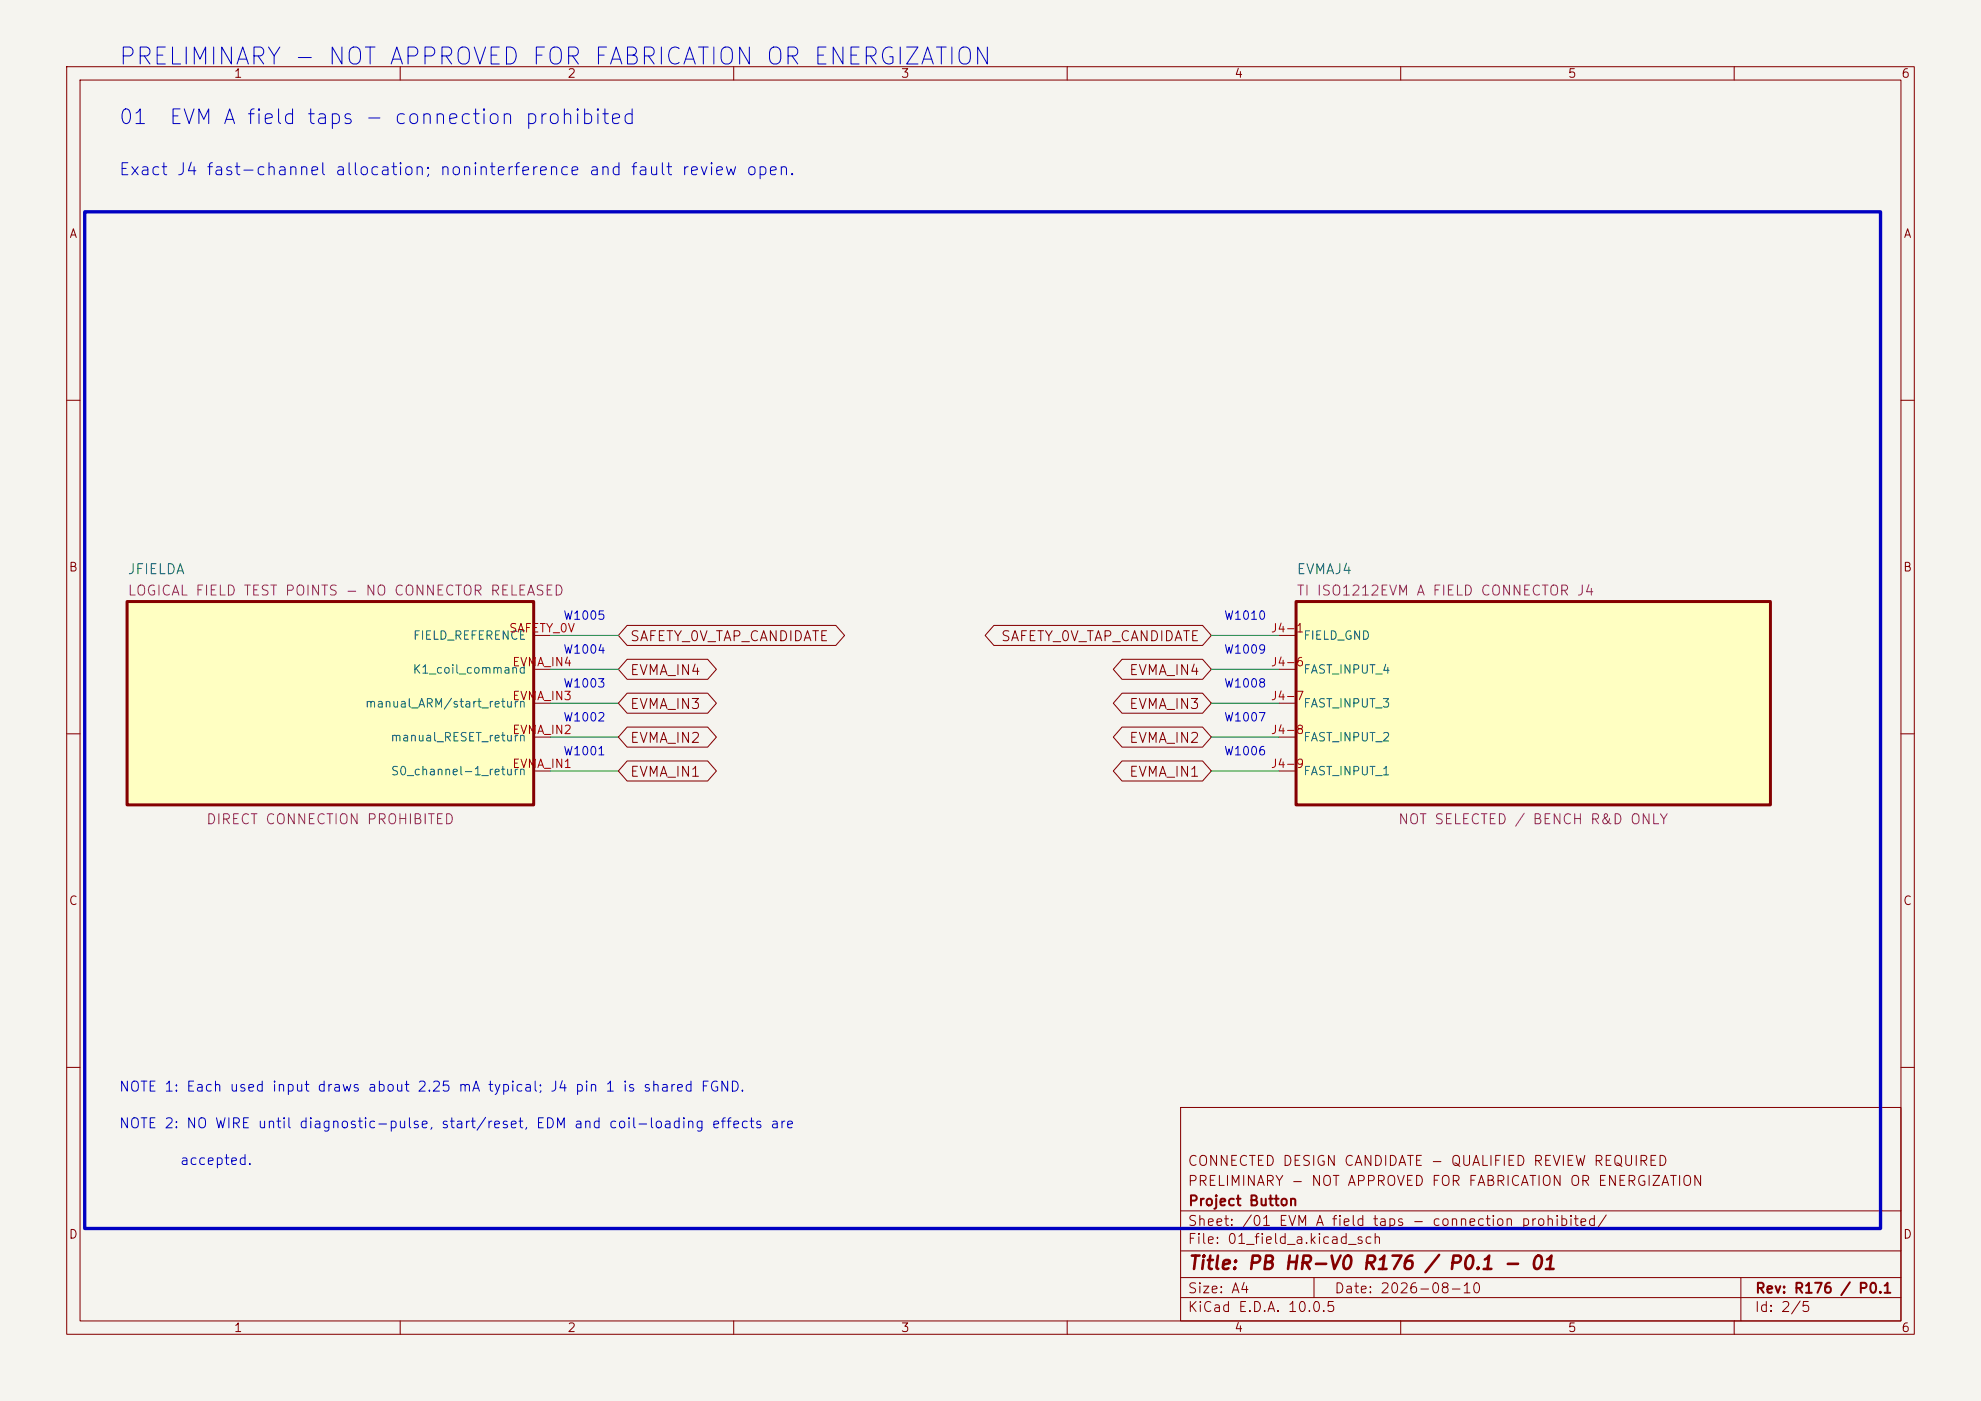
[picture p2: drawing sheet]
(kicad_sch
 (version 20250114) (generator "eeschema") (generator_version "10.0") (paper "A4")
 (title_block (title "PB HR-V0 R176 / P0.1 - 01") (date "2026-08-10") (rev "R176 / P0.1")
  (company "Project Button") (comment 1 "PRELIMINARY - NOT APPROVED FOR FABRICATION OR ENERGIZATION") (comment 2 "CONNECTED DESIGN CANDIDATE - QUALIFIED REVIEW REQUIRED"))
 (lib_symbols (symbol "PBV3:JFIELDA"
   (pin_names (offset 1.016)) (exclude_from_sim no) (in_bom yes) (on_board yes)
   (property "Reference" "JFIELDA" (at -30.48 -19.24 0) (effects (font (size 1.50 1.50)) (justify left bottom)))
   (property "Value" "LOGICAL FIELD TEST POINTS - NO CONNECTOR RELEASED" (at 0.00 0.00 0) (effects (font (size 1.50 1.50)) (hide yes)))
   (property "Footprint" "" (at 0.00 0.00 0) (effects (font (size 1.50 1.50)) (hide yes)))
   (property "Datasheet" "Project Button Electrical V3-P1.15-CARRIER-CANDIDATE" (at 0.00 0.00 0) (effects (font (size 1.50 1.50)) (hide yes)))
   (property "Description" "Exact probes/adapters, noninterference, routing and guarding are SELECTION REQUIRED." (at 0.00 0.00 0) (effects (font (size 1.50 1.50)) (hide yes)))
   (property "Status" "DIRECT CONNECTION PROHIBITED" (at 0.00 18.24 0) (effects (font (size 1.50 1.50)) (justify bottom)))
   (property "Evidence" "Logical names only; not physical terminals or authority." (at 0.00 0.00 0) (effects (font (size 1.50 1.50)) (hide yes)))
   (property "Display" "LOGICAL FIELD TEST POINTS - NO CONNECTOR RELEASED" (at -30.48 -16.04 0) (effects (font (size 1.50 1.50)) (justify left bottom)))
   (symbol "JFIELDA_0_1"
    (rectangle (start -30.48 -15.24) (end 30.48 15.24) (stroke (width 0.45) (type solid)) (fill (type background))))
   (symbol "JFIELDA_1_1" (pin passive line (at 33.02 -10.16 180) (length 2.54) (name "S0 channel-1 return" (effects (font (size 1.27 1.27)))) (number "EVMA_IN1" (effects (font (size 1.27 1.27))))) (pin passive line (at 33.02 -5.08 180) (length 2.54) (name "manual RESET return" (effects (font (size 1.27 1.27)))) (number "EVMA_IN2" (effects (font (size 1.27 1.27))))) (pin passive line (at 33.02 0.00 180) (length 2.54) (name "manual ARM/start return" (effects (font (size 1.27 1.27)))) (number "EVMA_IN3" (effects (font (size 1.27 1.27))))) (pin passive line (at 33.02 5.08 180) (length 2.54) (name "K1 coil command" (effects (font (size 1.27 1.27)))) (number "EVMA_IN4" (effects (font (size 1.27 1.27))))) (pin passive line (at 33.02 10.16 180) (length 2.54) (name "FIELD REFERENCE" (effects (font (size 1.27 1.27)))) (number "SAFETY_0V" (effects (font (size 1.27 1.27))))))
   (embedded_fonts no))
(symbol "PBV3:EVMAJ4"
   (pin_names (offset 1.016)) (exclude_from_sim no) (in_bom yes) (on_board yes)
   (property "Reference" "EVMAJ4" (at -35.56 -19.24 0) (effects (font (size 1.50 1.50)) (justify left bottom)))
   (property "Value" "TI ISO1212EVM A FIELD CONNECTOR J4" (at 0.00 0.00 0) (effects (font (size 1.50 1.50)) (hide yes)))
   (property "Footprint" "" (at 0.00 0.00 0) (effects (font (size 1.50 1.50)) (hide yes)))
   (property "Datasheet" "TI SLLU254A Rev A Figure 7" (at 0.00 0.00 0) (effects (font (size 1.50 1.50)) (hide yes)))
   (property "Description" "Unmodified fast channels only. J4 pin 1 is common FGND. No channel-to-channel isolation. Direct field connection prohibited." (at 0.00 0.00 0) (effects (font (size 1.50 1.50)) (hide yes)))
   (property "Status" "NOT SELECTED / BENCH R&D ONLY" (at 0.00 18.24 0) (effects (font (size 1.50 1.50)) (justify bottom)))
   (property "Evidence" "Connector representation only." (at 0.00 0.00 0) (effects (font (size 1.50 1.50)) (hide yes)))
   (property "Display" "TI ISO1212EVM A FIELD CONNECTOR J4" (at -35.56 -16.04 0) (effects (font (size 1.50 1.50)) (justify left bottom)))
   (symbol "EVMAJ4_0_1"
    (rectangle (start -35.56 -15.24) (end 35.56 15.24) (stroke (width 0.45) (type solid)) (fill (type background))))
   (symbol "EVMAJ4_1_1" (pin passive line (at -38.10 -10.16 0) (length 2.54) (name "FAST INPUT 1" (effects (font (size 1.27 1.27)))) (number "J4-9" (effects (font (size 1.27 1.27))))) (pin passive line (at -38.10 -5.08 0) (length 2.54) (name "FAST INPUT 2" (effects (font (size 1.27 1.27)))) (number "J4-8" (effects (font (size 1.27 1.27))))) (pin passive line (at -38.10 0.00 0) (length 2.54) (name "FAST INPUT 3" (effects (font (size 1.27 1.27)))) (number "J4-7" (effects (font (size 1.27 1.27))))) (pin passive line (at -38.10 5.08 0) (length 2.54) (name "FAST INPUT 4" (effects (font (size 1.27 1.27)))) (number "J4-6" (effects (font (size 1.27 1.27))))) (pin passive line (at -38.10 10.16 0) (length 2.54) (name "FIELD GND" (effects (font (size 1.27 1.27)))) (number "J4-1" (effects (font (size 1.27 1.27))))))
   (embedded_fonts no)))
 (text "PRELIMINARY - NOT APPROVED FOR FABRICATION OR ENERGIZATION" (exclude_from_sim no) (at 17.78 10.16 0) (effects (font (size 2.54 2.54)) (justify left bottom))) (text "01  EVM A field taps - connection prohibited" (exclude_from_sim no) (at 17.78 19.05 0) (effects (font (size 2.20 2.20)) (justify left bottom))) (text "Exact J4 fast-channel allocation; noninterference and fault review open." (exclude_from_sim no) (at 17.78 26.67 0) (effects (font (size 1.80 1.80)) (justify left bottom))) (rectangle (start 12.70 31.75) (end 281.94 184.15) (stroke (width 0.50) (type solid)) (fill (type none))) (wire (pts (xy 82.55 115.57) (xy 92.71 115.57)) (stroke (width 0) (type default)))
(global_label "EVMA_IN1" (shape bidirectional) (at 92.71 115.57 0) (fields_autoplaced yes) (effects (font (size 1.50 1.50)) (justify left))
    (property "Intersheetrefs" "${INTERSHEET_REFS}" (at 92.71 118.11 0) (effects (font (size 1.27 1.27)) (hide yes))))
(text "W1001" (exclude_from_sim no) (at 87.63 113.57 0) (effects (font (size 1.27 1.27)) (justify bottom)))
(wire (pts (xy 82.55 110.49) (xy 92.71 110.49)) (stroke (width 0) (type default)))
(global_label "EVMA_IN2" (shape bidirectional) (at 92.71 110.49 0) (fields_autoplaced yes) (effects (font (size 1.50 1.50)) (justify left))
    (property "Intersheetrefs" "${INTERSHEET_REFS}" (at 92.71 113.03 0) (effects (font (size 1.27 1.27)) (hide yes))))
(text "W1002" (exclude_from_sim no) (at 87.63 108.49 0) (effects (font (size 1.27 1.27)) (justify bottom)))
(wire (pts (xy 82.55 105.41) (xy 92.71 105.41)) (stroke (width 0) (type default)))
(global_label "EVMA_IN3" (shape bidirectional) (at 92.71 105.41 0) (fields_autoplaced yes) (effects (font (size 1.50 1.50)) (justify left))
    (property "Intersheetrefs" "${INTERSHEET_REFS}" (at 92.71 107.95 0) (effects (font (size 1.27 1.27)) (hide yes))))
(text "W1003" (exclude_from_sim no) (at 87.63 103.41 0) (effects (font (size 1.27 1.27)) (justify bottom)))
(wire (pts (xy 82.55 100.33) (xy 92.71 100.33)) (stroke (width 0) (type default)))
(global_label "EVMA_IN4" (shape bidirectional) (at 92.71 100.33 0) (fields_autoplaced yes) (effects (font (size 1.50 1.50)) (justify left))
    (property "Intersheetrefs" "${INTERSHEET_REFS}" (at 92.71 102.87 0) (effects (font (size 1.27 1.27)) (hide yes))))
(text "W1004" (exclude_from_sim no) (at 87.63 98.33 0) (effects (font (size 1.27 1.27)) (justify bottom)))
(wire (pts (xy 82.55 95.25) (xy 92.71 95.25)) (stroke (width 0) (type default)))
(global_label "SAFETY_0V_TAP_CANDIDATE" (shape bidirectional) (at 92.71 95.25 0) (fields_autoplaced yes) (effects (font (size 1.50 1.50)) (justify left))
    (property "Intersheetrefs" "${INTERSHEET_REFS}" (at 92.71 97.79 0) (effects (font (size 1.27 1.27)) (hide yes))))
(text "W1005" (exclude_from_sim no) (at 87.63 93.25 0) (effects (font (size 1.27 1.27)) (justify bottom))) (wire (pts (xy 191.77 115.57) (xy 181.61 115.57)) (stroke (width 0) (type default)))
(global_label "EVMA_IN1" (shape bidirectional) (at 181.61 115.57 180) (fields_autoplaced yes) (effects (font (size 1.50 1.50)) (justify right))
    (property "Intersheetrefs" "${INTERSHEET_REFS}" (at 181.61 118.11 0) (effects (font (size 1.27 1.27)) (hide yes))))
(text "W1006" (exclude_from_sim no) (at 186.69 113.57 0) (effects (font (size 1.27 1.27)) (justify bottom)))
(wire (pts (xy 191.77 110.49) (xy 181.61 110.49)) (stroke (width 0) (type default)))
(global_label "EVMA_IN2" (shape bidirectional) (at 181.61 110.49 180) (fields_autoplaced yes) (effects (font (size 1.50 1.50)) (justify right))
    (property "Intersheetrefs" "${INTERSHEET_REFS}" (at 181.61 113.03 0) (effects (font (size 1.27 1.27)) (hide yes))))
(text "W1007" (exclude_from_sim no) (at 186.69 108.49 0) (effects (font (size 1.27 1.27)) (justify bottom)))
(wire (pts (xy 191.77 105.41) (xy 181.61 105.41)) (stroke (width 0) (type default)))
(global_label "EVMA_IN3" (shape bidirectional) (at 181.61 105.41 180) (fields_autoplaced yes) (effects (font (size 1.50 1.50)) (justify right))
    (property "Intersheetrefs" "${INTERSHEET_REFS}" (at 181.61 107.95 0) (effects (font (size 1.27 1.27)) (hide yes))))
(text "W1008" (exclude_from_sim no) (at 186.69 103.41 0) (effects (font (size 1.27 1.27)) (justify bottom)))
(wire (pts (xy 191.77 100.33) (xy 181.61 100.33)) (stroke (width 0) (type default)))
(global_label "EVMA_IN4" (shape bidirectional) (at 181.61 100.33 180) (fields_autoplaced yes) (effects (font (size 1.50 1.50)) (justify right))
    (property "Intersheetrefs" "${INTERSHEET_REFS}" (at 181.61 102.87 0) (effects (font (size 1.27 1.27)) (hide yes))))
(text "W1009" (exclude_from_sim no) (at 186.69 98.33 0) (effects (font (size 1.27 1.27)) (justify bottom)))
(wire (pts (xy 191.77 95.25) (xy 181.61 95.25)) (stroke (width 0) (type default)))
(global_label "SAFETY_0V_TAP_CANDIDATE" (shape bidirectional) (at 181.61 95.25 180) (fields_autoplaced yes) (effects (font (size 1.50 1.50)) (justify right))
    (property "Intersheetrefs" "${INTERSHEET_REFS}" (at 181.61 97.79 0) (effects (font (size 1.27 1.27)) (hide yes))))
(text "W1010" (exclude_from_sim no) (at 186.69 93.25 0) (effects (font (size 1.27 1.27)) (justify bottom))) (text "NOTE 1: Each used input draws about 2.25 mA typical; J4 pin 1 is shared FGND." (exclude_from_sim no) (at 17.78 164.00 0) (effects (font (size 1.50 1.50)) (justify left bottom))) (text "NOTE 2: NO WIRE until diagnostic-pulse, start/reset, EDM and coil-loading effects are" (exclude_from_sim no) (at 17.78 169.50 0) (effects (font (size 1.50 1.50)) (justify left bottom))) (text "        accepted." (exclude_from_sim no) (at 17.78 175.00 0) (effects (font (size 1.50 1.50)) (justify left bottom)))
 (symbol
   (lib_id "PBV3:JFIELDA") (at 49.53 105.41 0) (unit 1) (exclude_from_sim no) (in_bom yes) (on_board yes) (dnp no)
   (property "Reference" "JFIELDA" (at 19.05 86.17 0) (effects (font (size 1.50 1.50)) (justify left bottom)))
   (property "Value" "LOGICAL FIELD TEST POINTS - NO CONNECTOR RELEASED" (at 49.53 105.41 0) (effects (font (size 1.50 1.50)) (hide yes)))
   (property "Footprint" "" (at 49.53 105.41 0) (effects (font (size 1.50 1.50)) (hide yes)))
   (property "Datasheet" "Project Button Electrical V3-P1.15-CARRIER-CANDIDATE" (at 49.53 105.41 0) (effects (font (size 1.50 1.50)) (hide yes)))
   (property "Description" "Exact probes/adapters, noninterference, routing and guarding are SELECTION REQUIRED." (at 49.53 105.41 0) (effects (font (size 1.50 1.50)) (hide yes)))
   (property "Status" "DIRECT CONNECTION PROHIBITED" (at 49.53 123.65 0) (effects (font (size 1.50 1.50)) (justify bottom)))
   (property "Evidence" "Logical names only; not physical terminals or authority." (at 49.53 105.41 0) (effects (font (size 1.50 1.50)) (hide yes)))
   (property "Display" "LOGICAL FIELD TEST POINTS - NO CONNECTOR RELEASED" (at 19.05 89.37 0) (effects (font (size 1.50 1.50)) (justify left bottom))) (pin "EVMA_IN1") (pin "EVMA_IN2") (pin "EVMA_IN3") (pin "EVMA_IN4") (pin "SAFETY_0V"))
(symbol
   (lib_id "PBV3:EVMAJ4") (at 229.87 105.41 0) (unit 1) (exclude_from_sim no) (in_bom yes) (on_board yes) (dnp no)
   (property "Reference" "EVMAJ4" (at 194.31 86.17 0) (effects (font (size 1.50 1.50)) (justify left bottom)))
   (property "Value" "TI ISO1212EVM A FIELD CONNECTOR J4" (at 229.87 105.41 0) (effects (font (size 1.50 1.50)) (hide yes)))
   (property "Footprint" "" (at 229.87 105.41 0) (effects (font (size 1.50 1.50)) (hide yes)))
   (property "Datasheet" "TI SLLU254A Rev A Figure 7" (at 229.87 105.41 0) (effects (font (size 1.50 1.50)) (hide yes)))
   (property "Description" "Unmodified fast channels only. J4 pin 1 is common FGND. No channel-to-channel isolation. Direct field connection prohibited." (at 229.87 105.41 0) (effects (font (size 1.50 1.50)) (hide yes)))
   (property "Status" "NOT SELECTED / BENCH R&D ONLY" (at 229.87 123.65 0) (effects (font (size 1.50 1.50)) (justify bottom)))
   (property "Evidence" "Connector representation only." (at 229.87 105.41 0) (effects (font (size 1.50 1.50)) (hide yes)))
   (property "Display" "TI ISO1212EVM A FIELD CONNECTOR J4" (at 194.31 89.37 0) (effects (font (size 1.50 1.50)) (justify left bottom))) (pin "J4-9") (pin "J4-8") (pin "J4-7") (pin "J4-6") (pin "J4-1"))
 (embedded_fonts no))
